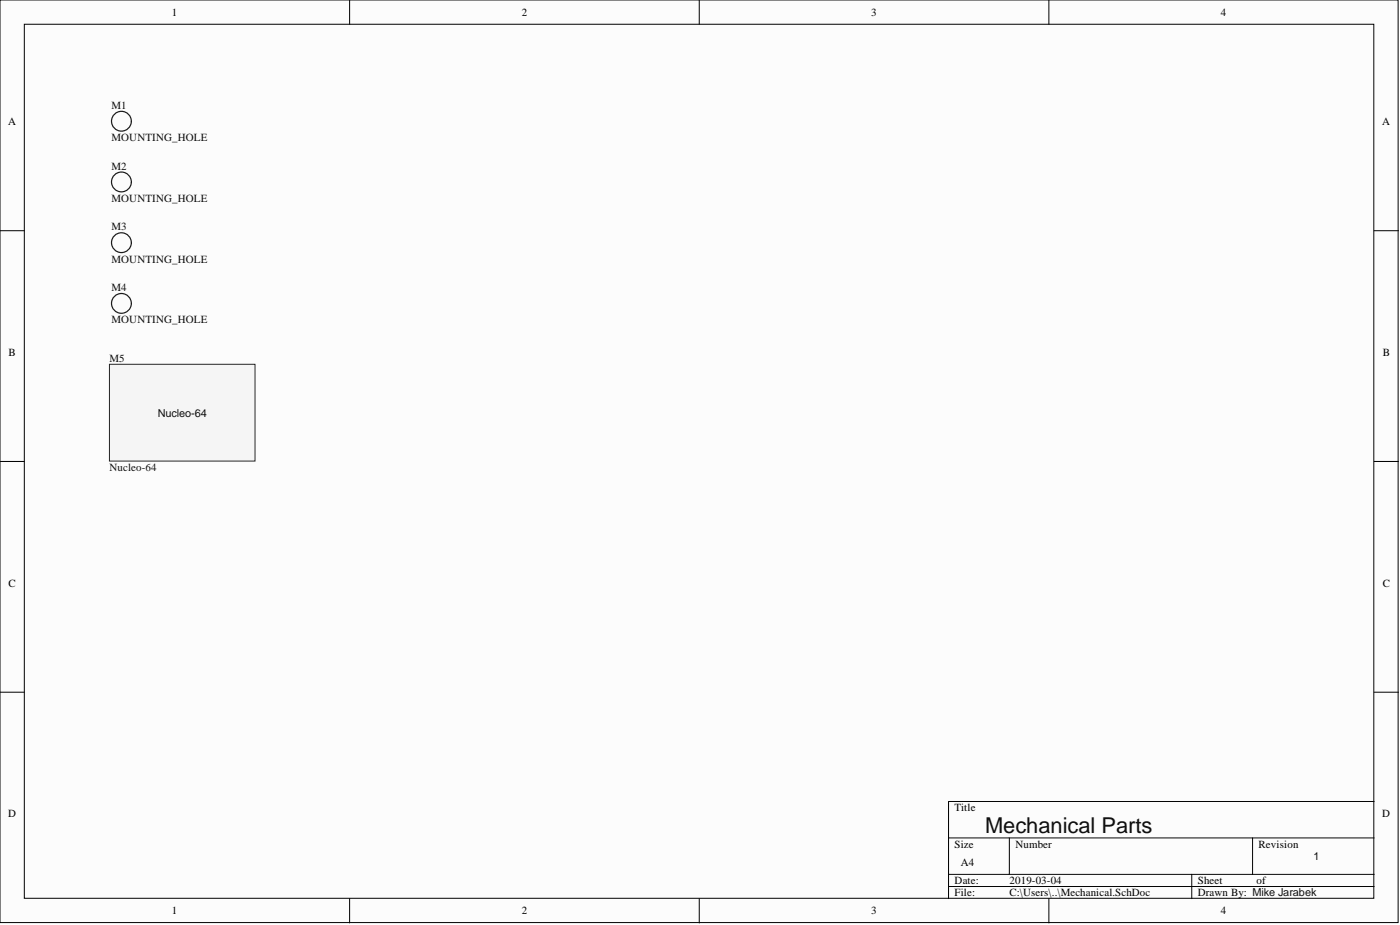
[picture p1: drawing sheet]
<svg xmlns="http://www.w3.org/2000/svg" width="292mm" height="193mm" viewBox="0 0 292 193" stroke-linecap="round" stroke-linejoin="round" font-family="sans-serif">
<g fill="#fcfcfc" stroke="#000" stroke-width=".21">
<path d="M0 0h291.7v192.5h-291.7z"/>
<path d="M5.1 5.1h281.5v182.3h-281.5z"/>
</g>
<g fill="none" stroke="#000" stroke-width=".21">
<path d="M72.9 0v5.1M145.9 0v5.1M218.8 0v5.1M0 48.1h5.1M286.7 48.1h5.1M0 96.3h5.1M286.7 96.3h5.1M0 144.4h5.1M286.7 144.4h5.1M197.9 174.8h88.8M210.6 174.8v7.6M261.3 174.8v7.6"/>
<path d="M286.7 167.2h-88.8v20.3M72.9 187.5v5M145.9 187.5v5M197.9 182.4h88.8M197.9 184.9h88.8M218.8 187.5v5M248.7 182.4v5.1"/>
</g>
<g fill="none" stroke="#1c1c1c" stroke-width=".25">
<path d="M27.4 38a2.07 2.07 0 0 0-2.9-1.9 2.07 2.07 0 0 0-.5 3.4 2.07 2.07 0 0 0 3.3-.9l.1-.6M27.4 50.7a2.07 2.07 0 0 0-2.9-2 2.07 2.07 0 0 0-.5 3.5 2.07 2.07 0 0 0 3.3-1l.1-.5M27.4 63.3a2.07 2.07 0 0 0-2.9-1.9 2.07 2.07 0 0 0-.5 3.4 2.07 2.07 0 0 0 3.3-.9l.1-.5"/>
<circle cx="25.3" cy="25.3" r="2.07"/>
</g>
<path d="M22.8 76h30.4v20.2h-30.4z" fill="#f5f5f5" stroke="#262626" stroke-width=".21"/>
<text font-size="4.6" fill="#0e0e0e" x="205.5" y="173.9">Mechanical Parts</text>
<g font-size="2.3">
<text x="35.9" y="3.3">1</text>
<text x="108.8" y="3.3">2</text>
<text x="181.8" y="3.3">3</text>
<text x="254.7" y="3.3">4</text>
<text x="1.7" y="26.1">A</text>
<text x="288.4" y="26.1">A</text>
<text x="1.8" y="74.2">B</text>
<text x="288.5" y="74.2">B</text>
<text x="1.8" y="122.4">C</text>
<text x="288.5" y="122.4">C</text>
<text x="1.7" y="170.5">D</text>
<text x="199.2" y="169.2">Title</text>
<text x="288.4" y="170.5">D</text>
<text x="199.2" y="176.8">Size</text>
<text x="211.9" y="176.8">Number</text>
<text x="262.6" y="176.8">Revision</text>
<text x="199.2" y="184.4">Date:</text>
<text x="200.4" y="180.6">A4</text>
<text x="210.6" y="184.4">2019-03-04</text>
<text x="249.9" y="184.4">Sheet</text>
<text x="262.2" y="184.4">of</text>
<text x="35.9" y="190.8">1</text>
<text x="108.8" y="190.8">2</text>
<text x="181.8" y="190.8">3</text>
<text x="199.2" y="187">File:</text>
<text x="210.6" y="187">C:\Users\..\Mechanical.SchDoc</text>
<text x="249.9" y="187">Drawn By: Mike Jarabek</text>
<text x="254.7" y="190.8">4</text>
</g>
<g font-size="2.3" fill="#0e0e0e">
<text x="23.3" y="22.7">M1</text>
<text x="23.3" y="29.5">MOUNTING_HOLE</text>
<text x="23.3" y="35.4">M2</text>
<text x="23.3" y="42.1">MOUNTING_HOLE</text>
<text x="23.3" y="48">M3</text>
<text x="23.3" y="54.8">MOUNTING_HOLE</text>
<text x="23.3" y="60.7">M4</text>
<text x="23.3" y="67.5">MOUNTING_HOLE</text>
<text x="22.8" y="75.5">M5</text>
<text x="32.9" y="86.9">Nucleo-64</text>
<text x="22.8" y="98.3">Nucleo-64</text>
<text x="274" y="179.4">1</text>
</g>
</svg>
